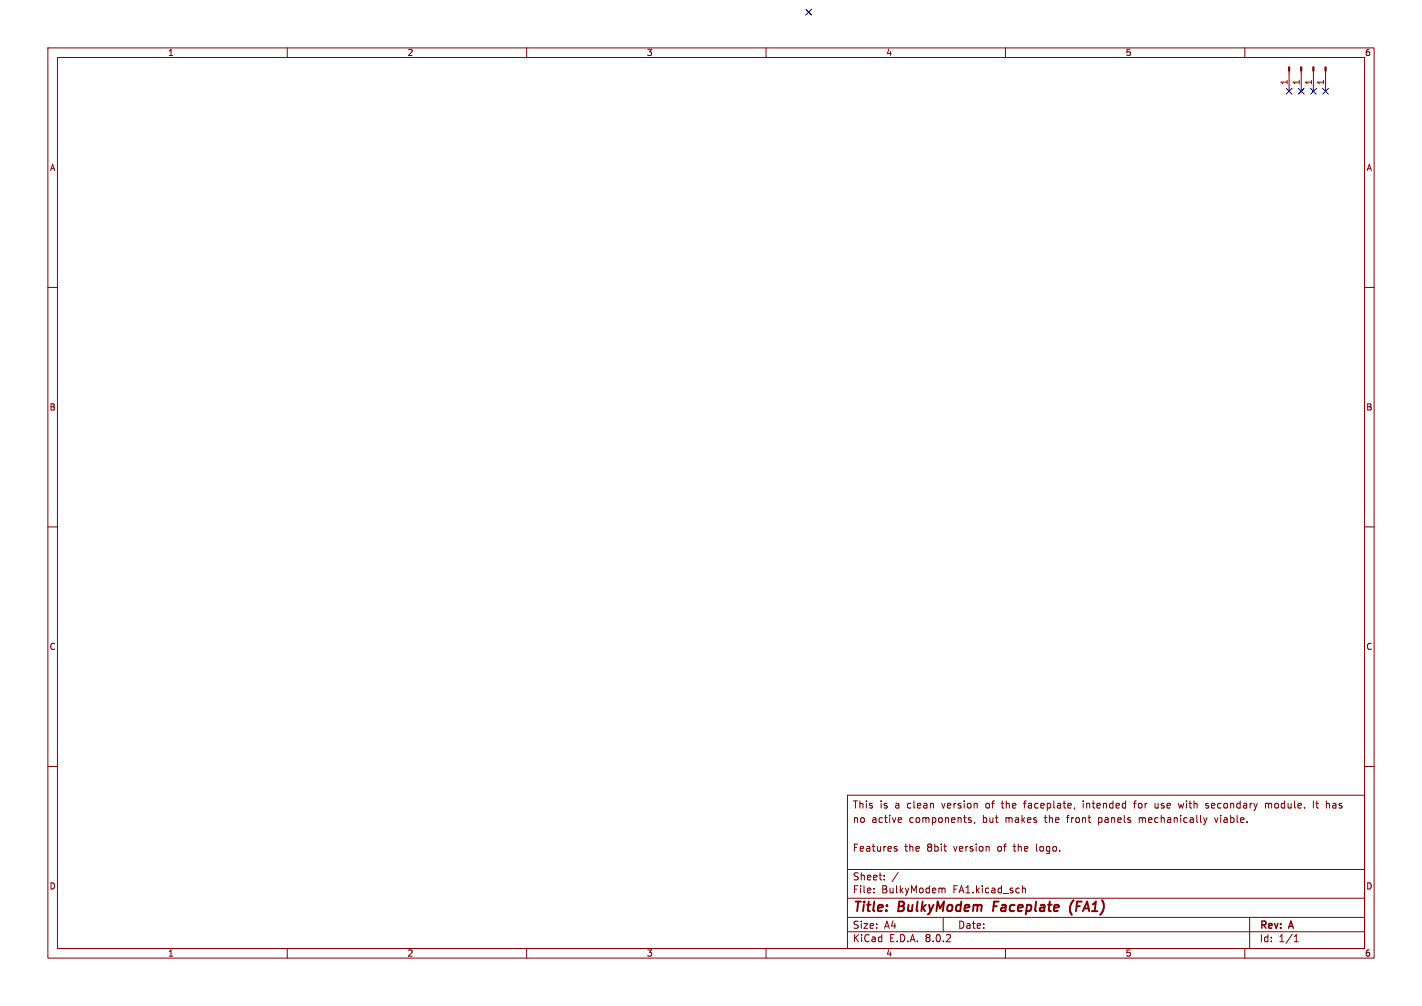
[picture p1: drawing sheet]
<svg xmlns="http://www.w3.org/2000/svg" width="297mm" height="210mm" viewBox="0 0 297 210" stroke-linecap="round" stroke-linejoin="round" font-family="sans-serif">
<g fill="none" stroke="#840000" stroke-width=".21">
<path d="M10 10h277v190h-277zM12 12h273v186h-273zM60 10v2M110 10v2M160 10v2M210 10v2M260 10v2M269.2 14.8v4.3M271.8 14.8v4.3M274.3 14.8v4.3M276.9 14.8v4.3M10 60h2"/>
<path d="M285 60h2M10 110h2M285 110h2M10 160h2M285 160h2M177 166h108v32h-108zM186.8 177.1l.6 .3-.1 .2-.4 .1M186.8 176.8h.5M188.1 170.7l.2 .4-.7 .1M188.2 171.6l-.1 .1M202.5 171.2l.3 .1 .1 .2-.2 .2h-.3M202.5 170.7l.3 .1"/>
<path d="M203.6 171.6l-.1 .3M213.7 167.7h.6M224.5 168.6l-.2 .3M226.2 167.2v.1M226.2 167.7v1M229.5 170.7v1.5M229.5 171.6l.1 .1M229.6 170.7l-.1 .1M236.7 167.7h.6M237.3 167.2l-.3 .2v1.3M238 170.7v1M238.2 170.7l-.2 .1"/>
<path d="M241.2 167.7l.1 .9h.5M246.1 167.7l.3 1 .3-.7 .3 .7M251.4 170.7l.3 1M251.7 171.7l-.2 .4M251.8 168l.7 .4-.3 .3-.4-.1M252.1 170.7l-.4 1M252.4 167.8l-.4-.1-.2 .2M253.7 170.7l.3 1 .4-1M264.3 167.8l.4-.1 .3 .2M264.3 167.7v1M265 167.9v.8M265.4 167.7l-.4 .2"/>
<path d="M274.3 167.2v1.5M274.8 167.7h.6M275 167.2v1.3l.4 .2M278.4 168.2v.4M60 198v2M110 198v2M160 198v2M177 194.5h108M177 191.5h108M177 187.5h108M177 181.5h108M182.5 186.3v.1"/>
<path d="M182.5 185.5v.1M184.7 183.6v.1M184.7 182.8v.1M187.6 182.1l-1.3 2M196.7 185.6l.3-.2 .3 .1 .1 .9M197 191.5v3M210 198v2M213.5 185.5l.2-.1 .4 .1 .1 .9M213.5 184.9v1.5M260 198v2M261 191.5v6.5M270.3 196.6h.9"/>
<path d="M270.3 195.5l.4-.4v1.5"/>
</g>
<path d="M207.6 188.2l-.2 2M224.3 187.9a2.35 2.35 0 0 0-.4 3.1" fill="none" stroke="#840000" stroke-width=".4"/>
<g fill="#840000" stroke="#840000" stroke-width=".21">
<path d="M276.7 14h.3v.8h-.3z"/>
<path d="M274.2 14h.2v.8h-.2z"/>
<path d="M271.7 14h.2v.8h-.2z"/>
<path d="M269.1 14h.3v.8h-.3z"/>
</g>
<path d="M168.3 1.9l1.2 1.2M169.5 1.9l-1.2 1.2M268.6 18.4l1.2 1.3M269.8 18.4l-1.2 1.3M271.2 18.4l1.2 1.3M272.4 18.4l-1.2 1.3M273.7 18.4l1.2 1.3M274.9 18.4l-1.2 1.3M276.3 18.4l1.2 1.3M277.5 18.4l-1.2 1.3" fill="none" stroke="#000084" stroke-width=".21"/>
<g font-size="2.8" fill="#840000">
<text x="178" y="190.9">Title:</text>
<text x="187.7" y="190.9">BulkyModem</text>
<text x="208.3" y="190.9">Faceplate</text>
<text x="225.1" y="190.9">(FA1)</text>
</g>
<g font-size="2.1" fill="#840000">
<text x="178" y="172">no</text>
<text x="178" y="169">This</text>
<text x="182" y="172">active</text>
<text x="183.7" y="169">is</text>
<text x="187" y="169">a</text>
<text x="189.6" y="169">clean</text>
<text x="190" y="172">components,</text>
<text x="197" y="169">version</text>
<text x="205.4" y="172">but</text>
<text x="206.3" y="169">of</text>
<text x="209.8" y="169">the</text>
<text x="210.3" y="172">makes</text>
<text x="214.6" y="169">faceplate,</text>
<text x="218.6" y="172">the</text>
<text x="223.4" y="172">front</text>
<text x="227" y="169">intended</text>
<text x="230.1" y="172">panels</text>
<text x="237.9" y="169">for</text>
<text x="238.8" y="172">mechanically</text>
<text x="242.4" y="169">use</text>
<text x="247.5" y="169">with</text>
<text x="253.3" y="169">secondary</text>
<text x="254.8" y="172">viable.</text>
<text x="265.9" y="169">module.</text>
<text x="276.1" y="169">It</text>
<text x="278.9" y="169">has</text>
<text x="178" y="178">Features</text>
<text x="188.9" y="178">the</text>
<text x="193.7" y="178">8bit</text>
<text x="199.3" y="178">version</text>
<text x="208.6" y="178">of</text>
<text x="212.1" y="178">the</text>
<text x="216.9" y="178">logo.</text>
<text x="178" y="184">Sheet:</text>
<text x="178" y="186.7">File:</text>
<text x="184.1" y="186.7">BulkyModem</text>
<text x="199.1" y="186.7">FA1.kicad_sch</text>
<text x="178" y="196.9">KiCad</text>
<text x="178" y="194.1">Size:</text>
<text x="184.7" y="194.1">A4</text>
<text x="185.7" y="196.9">E.D.A.</text>
<text x="193.3" y="196.9">8.0.2</text>
<text x="200" y="194.1">Date:</text>
<text x="263" y="194.3">Rev:</text>
<text x="263" y="196.9">Id:</text>
<text x="267.1" y="196.9">1/1</text>
<text x="269.4" y="194.3">A</text>
</g>
<g font-size="1.8" fill="#840000">
<text x="35" y="11.9">1</text>
<text x="85" y="11.9">2</text>
<text x="135" y="11.9">3</text>
<text x="185" y="11.9">4</text>
<text x="235" y="11.9">5</text>
<text x="285" y="11.9">6</text>
<text x="10.3" y="35.9">A</text>
<text x="285.3" y="35.9">A</text>
<text x="10.3" y="85.9">B</text>
<text x="285.3" y="85.9">B</text>
<text x="10.3" y="135.9">C</text>
<text x="285.3" y="135.9">C</text>
<text x="10.3" y="185.9">D</text>
<text x="285.3" y="185.9">D</text>
<text x="35" y="199.9">1</text>
<text x="85" y="199.9">2</text>
<text x="135" y="199.9">3</text>
<text x="185" y="199.9">4</text>
<text x="235" y="199.9">5</text>
<text x="285" y="199.9">6</text>
</g>
<g font-size="1.8" fill="#a90000">
<text x="269" y="17.9" transform="rotate(-90 269 17.9)">1</text>
<text x="271.5" y="17.9" transform="rotate(-90 271.5 17.9)">1</text>
<text x="274.1" y="17.9" transform="rotate(-90 274.1 17.9)">1</text>
<text x="276.6" y="17.9" transform="rotate(-90 276.6 17.9)">1</text>
</g>
</svg>
